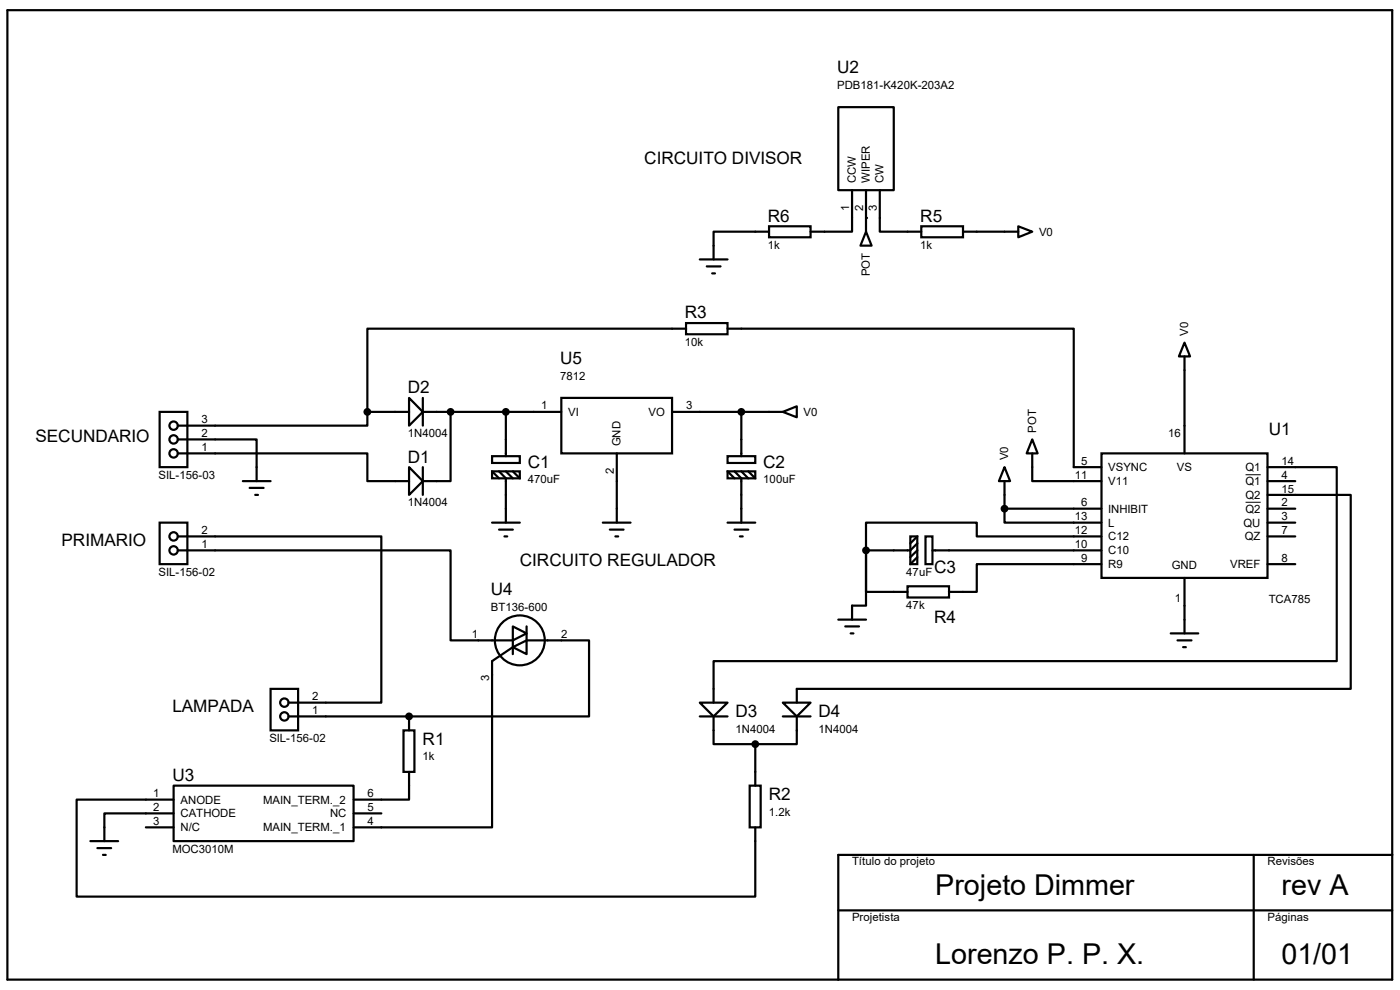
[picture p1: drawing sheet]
<svg xmlns="http://www.w3.org/2000/svg" width="297mm" height="210mm" viewBox="0 0 297 210" stroke-linecap="round" stroke-linejoin="round" font-family="sans-serif">
<g fill="none" stroke="#000" stroke-width=".47">
<path d="M1.6 2.2h293.8v205.6h-293.8zM177.8 22.7h11.8v17.6h-11.8zM148.5 55h5.8M149.9 56.5h3M151.1 58h.6M163.2 48h8.8v2.3h-8.8zM163.2 49.1h-11.8v5.9M180.8 40.3v8.8h-8.8M183.7 49.1l1.2 3h-2.4zM183.7 40.3v8.8M186.6 40.3v8.8h8.9M195.5 48h8.8v2.3h-8.8z"/>
<path d="M204.3 49.1h11.7M216 48l3 1.1-3 1.2zM145.5 68.5h8.8v2.4h-8.8zM145.5 69.7h-67.6v17.7M154.3 69.7h73.5v29.4h5.9M251.3 72.7l1.2 2.9h-2.4zM251.3 75.6v20.6M33.9 87.4h5.9v11.7h-5.9zM37.7 96.2h40.2v5.9h8.9M37.7 93.2h16.7v8.9M77.9 87.4v2.9h-40.2M77.9 87.4h8.9"/>
<path d="M86.8 99.1l2.9 3-2.9 2.9zM86.8 84.4l2.9 3-2.9 2.9zM89.7 87.4h29.4M89.7 84.4v5.9M89.7 99.1v5.9M95.6 87.4v14.7h-5.9M104.4 96.8h5.9v1.4h-5.9zM104.4 100h5.9v1.5h-5.9zM104.4 100l1.5 1.5M105.9 100l1.4 1.5v9.4M107.3 87.4v9.4M107.3 100l1.5 1.5"/>
<path d="M108.8 100l1.5 1.5M119.1 84.4h23.5v11.8h-23.5zM130.9 96.2v14.7M142.6 87.4h23.5M154.3 96.8h5.9v1.4h-5.9zM154.3 100h5.9v1.5h-5.9zM154.3 100l1.5 1.5M155.8 100l1.5 1.5v9.4M157.3 87.4v9.4M157.3 100l1.4 1.5M158.7 100l1.5 1.5M166.1 87.4l2.9-1.2v2.3z"/>
<path d="M213.1 99.1l1.2 3h-2.4zM219 93.2l1.1 3h-2.3zM219 96.2v5.9h14.7M233.7 96.2h35.2v26.4h-35.2zM268.9 99.1h14.7v41.2h-132.2v8.8M33.9 110.9h5.9v8.8h-5.9zM37.7 116.8h57.9v19h13.2v3M37.7 113.8h43.2v35.3h-19.7M51.5 102.1h5.9M53 103.5h2.9M54.1 105h.6M104.4 110.9h5.9"/>
<path d="M105.9 112.4h2.9M107 113.8h.6M127.9 110.9h5.9M129.4 112.4h2.9M130.6 113.8h.5M154.3 110.9h5.9M155.8 112.4h2.9M157 113.8h.6M183.7 116.8v8.8h8.8M183.7 116.8v11.7h-2.9v2.9M193.1 113.8h1.5v5.9h-1.5zM194.6 115.3l-1.5 1.5h-9.4"/>
<path d="M194.6 118.2l-1.5 1.5M194.6 116.8l-1.5 1.4M194.6 113.8l-1.5 1.5M196.3 113.8h1.5v5.9h-1.5zM197.8 116.8h35.9M213.1 107.9v3h20.6M213.1 107.9h20.6M213.1 102.1v5.8M233.7 119.7h-26.5v5.9h-5.9M233.7 113.8h-26.5v-2.9h-23.5v5.9M268.9 105h17.7v41.1h-117.6v3M268.9 107.9h5.9"/>
<path d="M268.9 102.1h5.9M268.9 110.9h5.9M268.9 113.8h5.9M268.9 119.7h5.9M108.8 132.9l2.9 1.5-2.9 1.4zM108.8 137.3l2.9-1.5v3zM108.8 137.3l-4.4 3v35.2h-29.4M111.7 132.9v2.9h13.3v16.2h-38.2M177.8 131.4h5.9M179.3 132.9h2.9M180.5 134.4h.6M192.5 124.4h8.8v2.3h-8.8z"/>
<path d="M248.4 134.4h5.8M249.8 135.8h3M251 137.3h.6M251.3 122.6v11.8M57.4 146.1h5.8v8.8h-5.8zM61.2 152h25.6M85.6 154.9h2.3v8.8h-2.3zM86.8 152v2.9M148.5 149.1h5.8l-2.9 2.9zM148.5 152h5.8M151.4 152v5.9h8.8M160.2 157.9v8.8"/>
<path d="M166.1 149.1h5.9l-3 2.9zM166.1 152h5.9M169 152v5.9h-8.8M19.2 178.4h5.9M20.7 179.9h2.9M30.9 175.5h5.9M36.8 166.7h38.2v11.7h-38.2zM36.8 169.6h-20.5v20.6h143.9v-14.7M36.8 172.6h-14.7v5.8M75 172.6h5.9M86.8 163.7v5.9h-11.8M159 166.7h2.4v8.8h-2.4z"/>
<path d="M21.8 181.4h.6M177.8 193.1h117.6M266 181.4v26.4M295.4 181.4h-117.6v26.4"/>
<circle cx="36.8" cy="93.2" r=".89"/>
<circle cx="36.8" cy="90.3" r=".89"/>
<circle cx="36.8" cy="96.2" r=".89"/>
<circle cx="36.8" cy="113.8" r=".89"/>
<circle cx="36.8" cy="116.8" r=".89"/>
<circle cx="110.3" cy="135.8" r="5.3"/>
<circle cx="60.3" cy="152" r=".89"/>
<circle cx="60.3" cy="149.1" r=".89"/>
</g>
<g fill="#000">
<circle cx="183.7" cy="46.2" r=".23"/>
<circle cx="86.8" cy="152" r=".23"/>
</g>
<path d="M264.2 100.7h3.3M264.2 106.6h3.3" fill="none" stroke="#000" stroke-width=".21"/>
<g fill="#000" stroke="#000" stroke-width=".47">
<circle cx="77.9" cy="87.4" r=".59"/>
<circle cx="95.6" cy="87.4" r=".59"/>
<circle cx="107.3" cy="87.4" r=".59"/>
<circle cx="157.3" cy="87.4" r=".59"/>
<circle cx="183.7" cy="116.8" r=".59"/>
<circle cx="213.1" cy="107.9" r=".59"/>
<circle cx="86.8" cy="152" r=".59"/>
<circle cx="160.2" cy="157.9" r=".59"/>
</g>
<g font-size="6.1">
<text x="198.4" y="189.8">Projeto Dimmer</text>
<text x="271.9" y="189.8">rev A</text>
<text x="198.4" y="204.5">Lorenzo P. P. X.</text>
<text x="271.9" y="204.5">01/01</text>
</g>
<g font-size="3.6">
<text x="177.6" y="15.5">U2</text>
<text x="136.7" y="34.8">CIRCUITO DIVISOR</text>
<text x="162.9" y="47">R6</text>
<text x="195.2" y="47">R5</text>
<text x="145.3" y="67.6">R3</text>
<text x="118.8" y="77.2">U5</text>
<text x="86.5" y="83.4">D2</text>
<text x="7.5" y="93.8">SECUNDARIO</text>
<text x="269.2" y="92.2">U1</text>
<text x="86.5" y="98.1">D1</text>
<text x="112" y="99.2">C1</text>
<text x="161.9" y="99.2">C2</text>
<text x="13.1" y="115.7">PRIMARIO</text>
<text x="110.3" y="120.1">CIRCUITO REGULADOR</text>
<text x="198.2" y="121.6">C3</text>
<text x="104.1" y="126.3">U4</text>
<text x="198.2" y="132.2">R4</text>
<text x="36.6" y="151">LAMPADA</text>
<text x="156" y="152.1">D3</text>
<text x="173.7" y="152.1">D4</text>
<text x="89.7" y="158">R1</text>
<text x="36.6" y="165.7">U3</text>
<text x="163.1" y="169.8">R2</text>
</g>
<g font-size="2.4">
<text x="177.6" y="18.8">PDB181-K420K-203A2</text>
<text x="181.6" y="38.9" transform="rotate(-90 181.6 38.9)">CCW</text>
<text x="184.5" y="38.9" transform="rotate(-90 184.5 38.9)">WIPER</text>
<text x="187.5" y="38.9" transform="rotate(-90 187.5 38.9)">CW</text>
<text x="180.2" y="44.7" transform="rotate(-90 180.2 44.7)">1</text>
<text x="183.1" y="44.7" transform="rotate(-90 183.1 44.7)">2</text>
<text x="186.1" y="44.7" transform="rotate(-90 186.1 44.7)">3</text>
<text x="162.9" y="52.8">1k</text>
<text x="195.2" y="52.8">1k</text>
<text x="220.4" y="50">V0</text>
<text x="184.5" y="58.6" transform="rotate(-90 184.5 58.6)">POT</text>
<text x="252.1" y="71.2" transform="rotate(-90 252.1 71.2)">V0</text>
<text x="145.3" y="73.4">10k</text>
<text x="118.8" y="80.5">7812</text>
<text x="42.7" y="89.8">3</text>
<text x="114.8" y="86.9">1</text>
<text x="120.6" y="88.2">VI</text>
<text x="137.6" y="88.2">VO</text>
<text x="145.5" y="86.9">3</text>
<text x="170.5" y="88.2">V0</text>
<text x="42.7" y="95.7">1</text>
<text x="42.7" y="92.7">2</text>
<text x="86.5" y="92.8">1N4004</text>
<text x="131.7" y="94.7" transform="rotate(-90 131.7 94.7)">GND</text>
<text x="219.8" y="91.8" transform="rotate(-90 219.8 91.8)">POT</text>
<text x="247.9" y="92.7">16</text>
<text x="33.7" y="101.6">SIL-156-03</text>
<text x="130.3" y="100.5" transform="rotate(-90 130.3 100.5)">2</text>
<text x="213.9" y="97.6" transform="rotate(-90 213.9 97.6)">V0</text>
<text x="228" y="101.6">11</text>
<text x="229.4" y="98.6">5</text>
<text x="235.1" y="99.9">VSYNC</text>
<text x="249.7" y="99.8">VS</text>
<text x="264.2" y="99.9">Q1</text>
<text x="271.9" y="98.6">14</text>
<text x="271.9" y="101.6">4</text>
<text x="86.5" y="107.4">1N4004</text>
<text x="112" y="102.5">470uF</text>
<text x="161.9" y="102.5">100uF</text>
<text x="229.4" y="107.4">6</text>
<text x="235.1" y="102.9">V11</text>
<text x="264.2" y="102.9">Q1</text>
<text x="264.2" y="105.8">Q2</text>
<text x="271.9" y="104.5">15</text>
<text x="271.9" y="107.4">2</text>
<text x="42.7" y="113.3">2</text>
<text x="228" y="113.3">12</text>
<text x="228" y="110.4">13</text>
<text x="235.1" y="108.8">INHIBIT</text>
<text x="235.1" y="111.7">L</text>
<text x="263.8" y="111.7">QU</text>
<text x="264.2" y="108.8">Q2</text>
<text x="271.9" y="110.4">3</text>
<text x="271.9" y="113.3">7</text>
<text x="42.7" y="116.2">1</text>
<text x="228" y="116.2">10</text>
<text x="229.4" y="119.2">9</text>
<text x="235.1" y="114.6">C12</text>
<text x="235.1" y="117.6">C10</text>
<text x="264.1" y="114.6">QZ</text>
<text x="271.9" y="119.2">8</text>
<text x="33.7" y="122.1">SIL-156-02</text>
<text x="192.3" y="122.1">47uF</text>
<text x="235.1" y="120.5">R9</text>
<text x="248.6" y="120.6">GND</text>
<text x="261" y="120.5">VREF</text>
<text x="104.1" y="129.6">BT136-600</text>
<text x="192.3" y="129.2">47k</text>
<text x="249.2" y="127.8">1</text>
<text x="269.2" y="128">TCA785</text>
<text x="100.1" y="135.3">1</text>
<text x="119.1" y="135.3">2</text>
<text x="66.2" y="148.5">2</text>
<text x="103.8" y="144.5" transform="rotate(-90 103.8 144.5)">3</text>
<text x="66.2" y="151.5">1</text>
<text x="156" y="155.4">1N4004</text>
<text x="173.7" y="155.4">1N4004</text>
<text x="57.1" y="157.4">SIL-156-02</text>
<text x="89.7" y="161.3">1k</text>
<text x="32.5" y="169.1">1</text>
<text x="32.5" y="172">2</text>
<text x="38.3" y="170.5">ANODE</text>
<text x="38.3" y="173.4">CATHODE</text>
<text x="55.8" y="170.5">MAIN_TERM._2</text>
<text x="70" y="173.4">NC</text>
<text x="77.9" y="169.1">6</text>
<text x="77.9" y="172">5</text>
<text x="163.1" y="173.1">1.2k</text>
<text x="32.5" y="175">3</text>
<text x="38.3" y="176.4">N/C</text>
<text x="55.8" y="176.4">MAIN_TERM._1</text>
<text x="77.9" y="175">4</text>
<text x="36.6" y="180.9">MOC3010M</text>
<text x="180.8" y="183.6">Título do projeto</text>
<text x="268.9" y="183.6">Revisões</text>
<text x="180.8" y="195.3">Projetista</text>
<text x="268.9" y="195.3">Páginas</text>
</g>
</svg>
